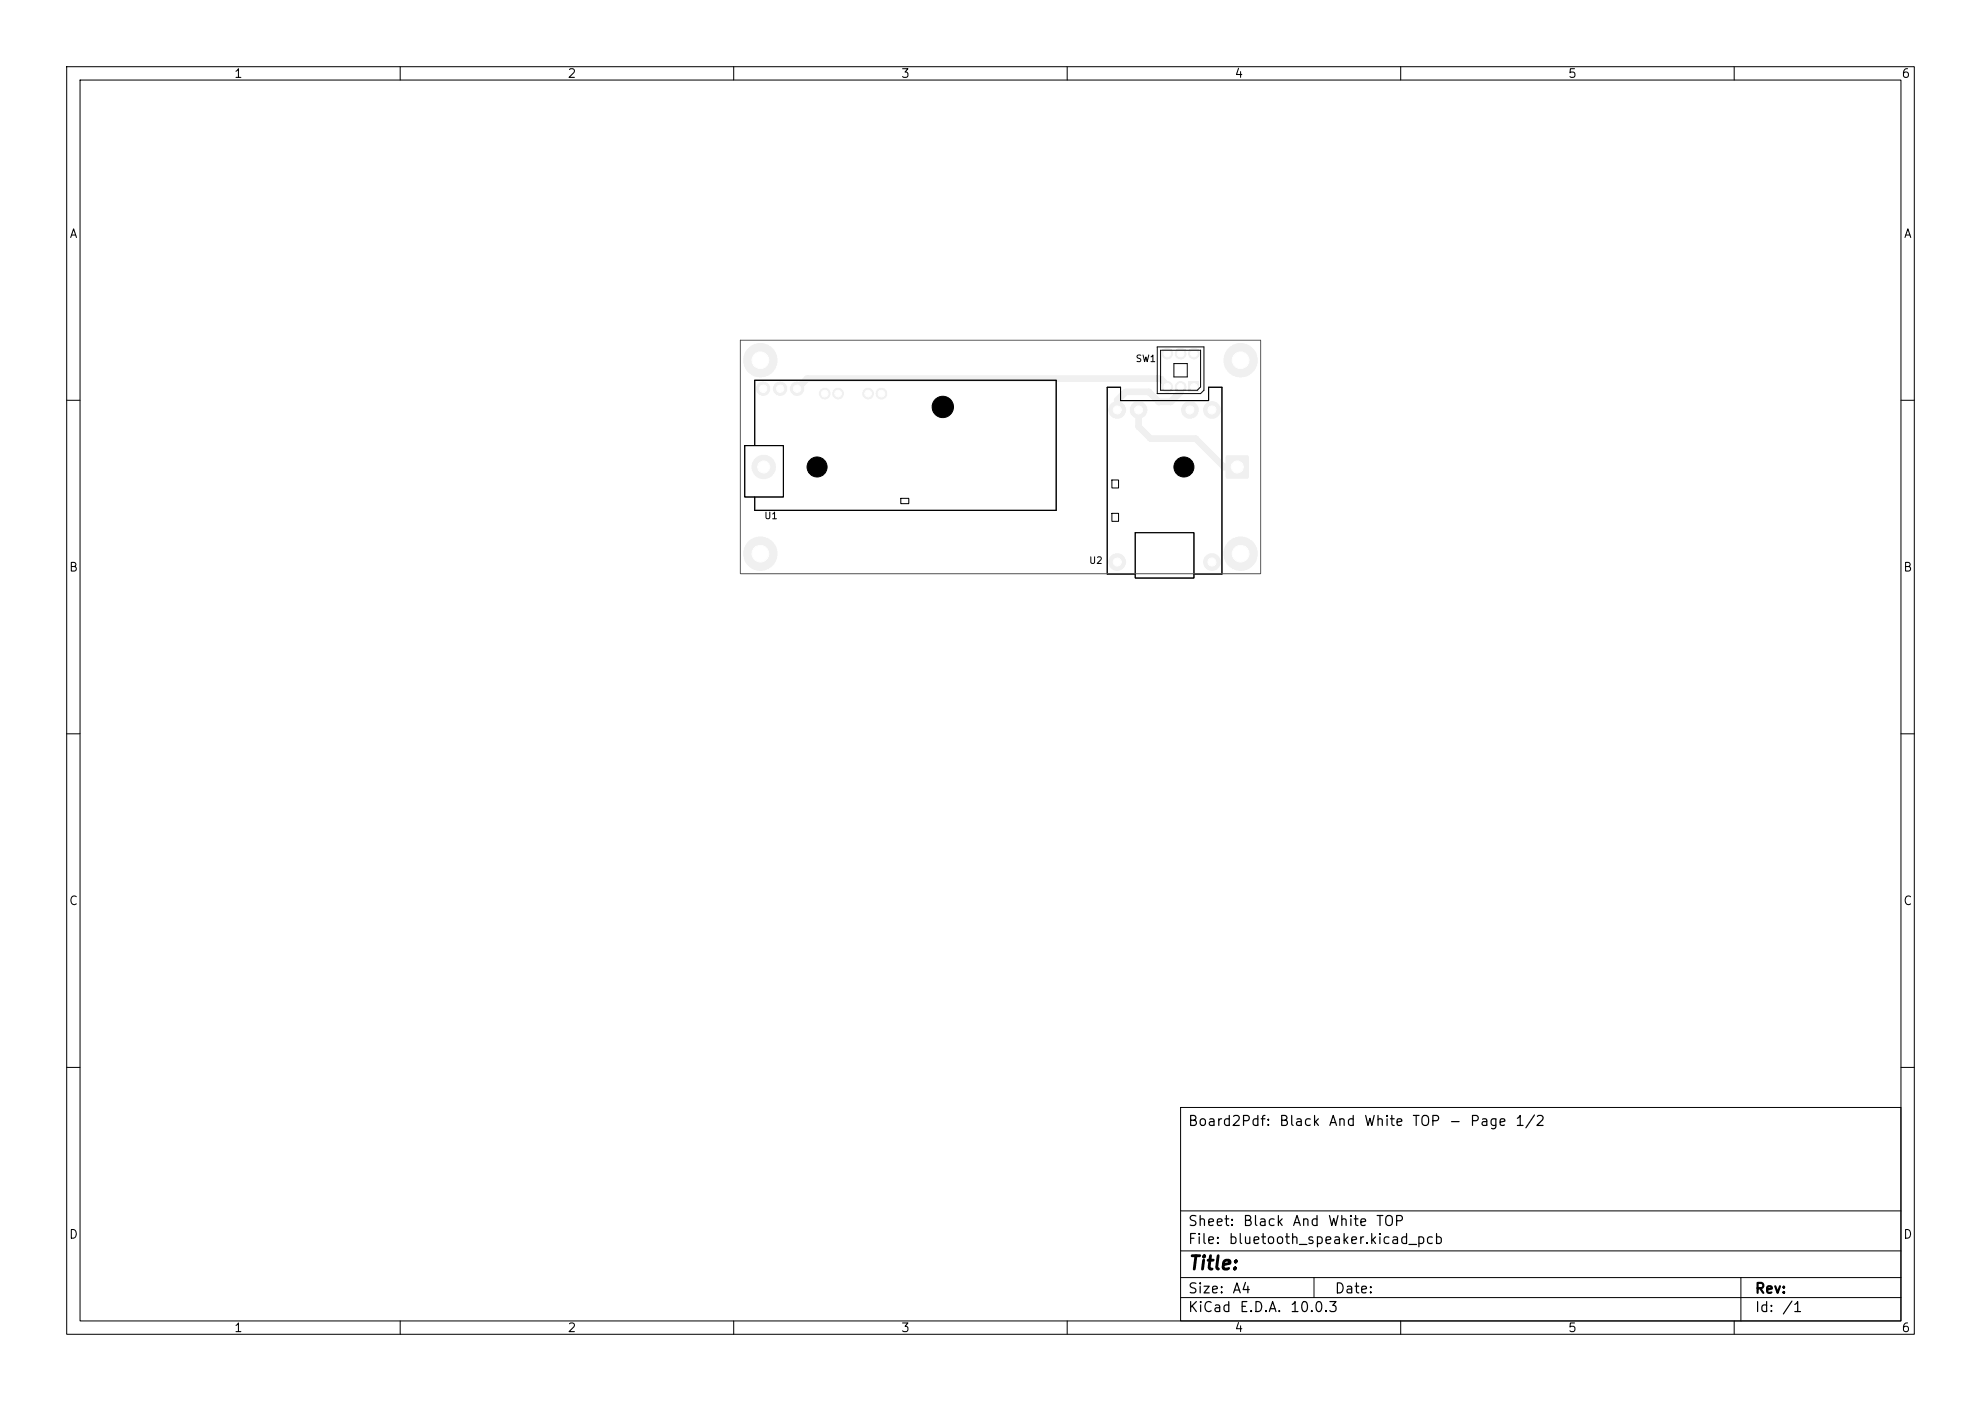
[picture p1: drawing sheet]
<svg xmlns="http://www.w3.org/2000/svg" width="297mm" height="210mm" viewBox="0 0 297 210" stroke-linecap="round" stroke-linejoin="round" font-family="sans-serif">
<path d="M178.2 57.2h1.6v1.6h-1.6z" fill="#f0f0f0"/>
<g fill="#f0f0f0" stroke="#f0f0f0" stroke-width=".15">
<circle cx="177" cy="58" r=".8"/>
<circle cx="175" cy="58" r=".8"/>
<circle cx="179" cy="53" r=".8"/>
<circle cx="177" cy="53" r=".8"/>
<circle cx="175" cy="53" r=".8"/>
<circle cx="181.7" cy="84.2" r="1.25"/>
<circle cx="181.7" cy="61.4" r="1.25"/>
<circle cx="178.4" cy="61.4" r="1.25"/>
<circle cx="170.7" cy="61.4" r="1.25"/>
<circle cx="167.5" cy="61.4" r="1.25"/>
<circle cx="167.5" cy="84.2" r="1.25"/>
</g>
<path d="M183.8 68.3h3.4v3.4h-3.4z" fill="#f0f0f0"/>
<g fill="#f0f0f0" stroke="#f0f0f0" stroke-width=".15">
<circle cx="114.5" cy="70" r="1.75"/>
<circle cx="114.4" cy="58.3" r="1"/>
<circle cx="117" cy="58.3" r="1"/>
<circle cx="119.5" cy="58.3" r="1"/>
<circle cx="123.6" cy="59" r=".8"/>
<circle cx="125.6" cy="59" r=".8"/>
<circle cx="130.1" cy="59" r=".8"/>
<circle cx="132.1" cy="59" r=".8"/>
<circle cx="186" cy="54" r="2.5"/>
<circle cx="186" cy="83" r="2.5"/>
<circle cx="114" cy="83" r="2.5"/>
<circle cx="114" cy="54" r="2.5"/>
</g>
<path d="M175 58v-.2l-1-1h-53l-1.5 1.5M177 58v.8l-1.5 1.5h-1.7l-1.6-1.5h-3.5l-1.2 1.2v1.5M170.7 61.5v2.5l1.8 1.8h6.7l4.3 4.2h2" fill="none" stroke="#f0f0f0" stroke-width="1"/>
<g fill="#fff" stroke="#fff" stroke-width=".15">
<circle cx="186" cy="54" r="1.25"/>
<circle cx="186" cy="83" r="1.25"/>
<circle cx="114" cy="83" r="1.25"/>
<circle cx="114" cy="54" r="1.25"/>
<circle cx="179" cy="58" r=".5"/>
<circle cx="177" cy="58" r=".5"/>
<circle cx="175" cy="58" r=".5"/>
<circle cx="179" cy="53" r=".5"/>
<circle cx="177" cy="53" r=".5"/>
<circle cx="175" cy="53" r=".5"/>
<circle cx="181.7" cy="84.2" r=".6"/>
<circle cx="181.7" cy="61.4" r=".6"/>
<circle cx="178.4" cy="61.4" r=".6"/>
<circle cx="170.7" cy="61.4" r=".6"/>
<circle cx="167.5" cy="61.4" r=".6"/>
<circle cx="167.5" cy="84.2" r=".6"/>
<circle cx="185.5" cy="70" r=".9"/>
<circle cx="114.5" cy="70" r=".9"/>
<circle cx="114.4" cy="58.3" r=".55"/>
<circle cx="117" cy="58.3" r=".55"/>
<circle cx="119.5" cy="58.3" r=".55"/>
<circle cx="123.7" cy="59" r=".5"/>
<circle cx="125.7" cy="59" r=".5"/>
<circle cx="130.1" cy="59" r=".5"/>
<circle cx="132.1" cy="59" r=".5"/>
</g>
<g fill="#000" stroke="#000" stroke-width=".15">
<circle cx="122.5" cy="70" r="1.5"/>
<circle cx="141.3" cy="61" r="1.6"/>
<circle cx="177.5" cy="70" r="1.5"/>
</g>
<g fill="none" stroke="#000" stroke-width=".15">
<path d="M10 10h277v190h-277zM12 12h273v186h-273zM60 10v2M110 10v2M160 10v2M210 10v2M260 10v2M173.5 52h7v6.5l-.5 .5h-6.5zM174 52.5h6v5.5l-.5 .5h-5.5zM176 54.5h2v2h-2zM10 60h2M111.7 66.8h5.8v7.7h-5.8z"/>
<path d="M113.1 66.8v-9.8h45.2v19.5h-45.2v-2M135.1 74.7h1.1v.8h-1.1zM166.7 72h1v1.1h-1zM166.7 77h1v1.1h-1zM170.2 79.8h8.8v6.9h-8.8zM285 60h2M170.2 86.1h-4.2v-28h2v2h13.2v-2h2v28h-4.2M10 110h2M285 110h2M10 160h2M177 166h108v32h-108zM285 160h2"/>
<path d="M60 198v2M110 198v2M160 198v2M177 194.5h108M177 191.5h108M177 187.5h108M177 181.5h108M197 191.5v3M210 198v2M260 198v2M261 191.5v6.5"/>
</g>
<path d="M111 51h78v35h-78z" fill="none" stroke="#575757" stroke-width=".15"/>
<text font-size="2" x="178" y="190.8">Title:</text>
<g font-size="1.5">
<text x="178" y="169.2">Board2Pdf:</text>
<text x="191.7" y="169.2">Black</text>
<text x="199.1" y="169.2">And</text>
<text x="204.4" y="169.2">White</text>
<text x="211.6" y="169.2">TOP</text>
<text x="217.1" y="169.2">-</text>
<text x="220.3" y="169.2">Page</text>
<text x="227.1" y="169.2">1/2</text>
<text x="178" y="184.2">Sheet:</text>
<text x="186.2" y="184.2">Black</text>
<text x="193.7" y="184.2">And</text>
<text x="199" y="184.2">White</text>
<text x="206.2" y="184.2">TOP</text>
<text x="178" y="186.9">File:</text>
<text x="184.1" y="186.9">bluetooth_speaker.kicad_pcb</text>
<text x="178" y="197.1">KiCad</text>
<text x="178" y="194.3">Size:</text>
<text x="184.7" y="194.3">A4</text>
<text x="185.7" y="197.1">E.D.A.</text>
<text x="193.3" y="197.1">10.0.3</text>
<text x="200" y="194.3">Date:</text>
<text x="263" y="194.3">Rev:</text>
<text x="263" y="197.1">Id:</text>
<text x="267.1" y="197.1">/1</text>
</g>
<g font-size="1.3">
<text x="35" y="12">1</text>
<text x="85" y="12">2</text>
<text x="135" y="12">3</text>
<text x="185" y="12">4</text>
<text x="235" y="12">5</text>
<text x="285" y="12">6</text>
<text x="10.3" y="36">A</text>
<text x="285.4" y="36">A</text>
<text x="10.3" y="86">B</text>
<text x="285.3" y="86">B</text>
<text x="10.3" y="136">C</text>
<text x="285.3" y="136">C</text>
<text x="10.3" y="186">D</text>
<text x="285.3" y="186">D</text>
<text x="35" y="200">1</text>
<text x="85" y="200">2</text>
<text x="135" y="200">3</text>
<text x="185" y="200">4</text>
<text x="235" y="200">5</text>
<text x="285" y="200">6</text>
</g>
<g font-size="1">
<text x="170.2" y="54.5">SW1</text>
<text x="114.5" y="78.1">U1</text>
<text x="163.2" y="84.8">U2</text>
</g>
</svg>
